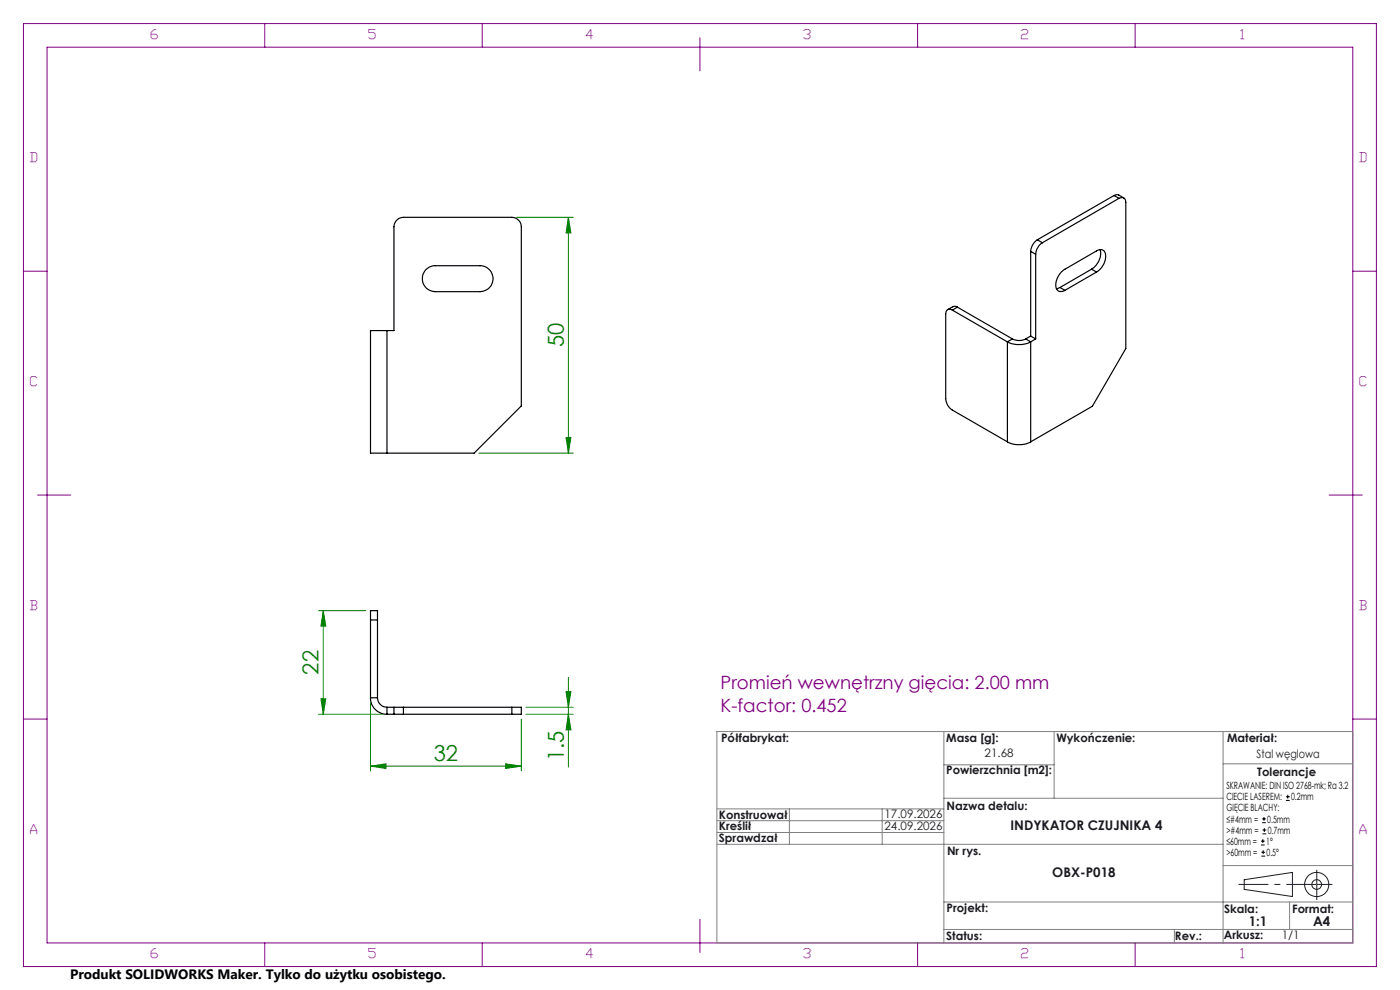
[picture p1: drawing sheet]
<svg xmlns="http://www.w3.org/2000/svg" width="297mm" height="210mm" viewBox="0 0 297 210" stroke-linecap="round" stroke-linejoin="round" font-family="sans-serif">
<g fill="none" stroke="#000" stroke-width=".25">
<path d="M90.5 57.1l.5-.4 1-.3h9.8a2.75 2.75 0 0 1 2.8 2.7 2.75 2.75 0 0 1-2.8 2.8h-9.5a2.76 2.76 0 0 1-2.5-1.8 2.76 2.76 0 0 1 .7-3zM218.7 53.3v18M218.7 53.3l1 .6M219.7 53.9v18M220.1 50.9a3.2 3.2 0 0 0-1.4 2.4M220.1 50.9l1 .6M221.1 51.5a3.2 3.2 0 0 0-1.4 2.4M231.6 57.1l1 .6M231.6 57.1l-6.7 3.9M232.6 57.7a3.7 3.7 0 0 0 1.7-4.4 1.22 1.22 0 0 0-1.7-.1l-6.7 3.9a3.6 3.6 0 0 0-1.6 4.4 1.26 1.26 0 0 0 1.6 .1M232.6 57.7l-6.7 3.9M233.4 52.9a3.9 3.9 0 0 1-1.8 4.2"/>
<path d="M236.3 41.5l.9-.2 1.2 .7M236.3 41.5l1.1 .6M236.3 41.5l-16.2 9.4M237.4 42.1a.9 .9 0 0 1 1-.1 .9 .9 0 0 1 .4 .9v31l-7.1 12.3-13 7.5M237.4 42.1l-16.3 9.4M82.1 70.1h1.5v-22a2.05 2.05 0 0 1 2-2h23a2.05 2.05 0 0 1 2 2v38l-10 10h-18.5M82.1 70.1h-3.5v26h3.5M82.1 70.1v26M202 65.8a.86 .86 0 0 0-1-.1 .86 .86 0 0 0-.4 .9v18a3.1 3.1 0 0 0 1.4 2.4l11.7 6.7M202 65.8l11.7 6.7M203.1 65.1l-.8-.1-1.3 .7M203.1 65.1l-1.1 .7"/>
<path d="M203.1 65.1l11.7 6.8M213.7 72.5a5.7 5.7 0 0 0 5 0M213.7 72.5v21.2M214.8 71.9a3 3 0 0 0 2.8 0M214.8 71.9l-1.1 .6M217.6 71.9l1.1 .6M218.7 72.5v21.2M218.7 71.3l1 .6M218.7 71.3l-1.1 .6M219.7 71.9l-1 .6M224.9 61l-.8 .2M224.9 61l1 .6"/>
<path d="M213.7 93.7a5.4 5.4 0 0 0 5 0M78.6 131.5v-2h1.5v2M78.6 131.5v16.5M78.6 131.5h1.5M80.1 131.5v16.5M78.6 148a3.5 3.5 0 0 0 3.5 3.5M78.6 148h1.5M80.1 148a2.05 2.05 0 0 0 2 2M82.1 150v1.5M82.1 150h1.5M82.1 151.5h1.5M83.6 150h2"/>
<path d="M83.6 151.5h2M83.6 150v1.5M85.6 150v1.5M85.6 150h23M85.6 151.5h23M108.6 150h2v1.5h-2M108.6 150v1.5"/>
</g>
<path d="M109.6 46.1h12M120.6 46.1v50M101.6 96.1h20M120.1 92.8h1l-.5 3.3z" fill="none" stroke="#008000" stroke-width=".21"/>
<g fill="none" stroke="#191924" stroke-width=".21">
<path d="M263.9 186.6l10.3-1.5v5.1l-10.3-1.5z"/>
<circle cx="279.3" cy="187.6" r="1.03"/>
<circle cx="279.3" cy="187.6" r="2.57"/>
</g>
<path d="M279.3 187.6h-16.7" fill="none" stroke="#191924" stroke-width=".21" stroke-dasharray="6.3 1.3 1.3 1.3" stroke-dashoffset="-.1" stroke-linecap="butt"/>
<path d="M279.3 187.6h3.3M279.3 187.6v3.3M279.3 187.6v-3.1" fill="none" stroke="#191924" stroke-width=".21" stroke-dasharray="6.3 1.3 1.3 1.3" stroke-linecap="butt"/>
<g fill="none" stroke="#800080" stroke-width=".21">
<path d="M5 5h287v200h-287zM10 10h277v190h-277zM56.2 5v5M102.3 5v5M148.5 8v7M194.7 5v5M240.8 5v5M5 57.5h5M287 57.5h5M8 105h7M282 105h7M5 152.5h5"/>
<path d="M287 152.5h5M148.5 195v7M56.2 200v5M102.3 200v5M194.7 200v5M240.8 200v5"/>
</g>
<g fill="none" stroke="#808080" stroke-width=".21">
<path d="M152.1 155.2h134.9v44.8h-134.9zM200.2 155.2v44.8M223.6 155.2v14.1M259.5 155.2v44.8M152.1 176.6h48.1M152.1 174.1h48.1M152.1 171.6h48.1M152.1 179.1h107.4M167.5 171.6v7.5M187.1 171.6v7.5M200.2 169.3h59.3M200.2 162.2h23.4"/>
<path d="M259.5 162h27.5M200.2 197.2h86.8M200.2 191.3h86.8M249.1 197.2v2.8M259.5 183.6h27.5M273.6 191.3v5.9"/>
</g>
<path d="M120.1 92.8h1l-.5 3.3z" fill="#008000"/>
<path d="M120.6 46.1l.5 3.3h-1z" fill="none" stroke="#008000" stroke-width=".21"/>
<path d="M120.6 46.1l.5 3.3h-1z" fill="#008000"/>
<path d="M67.6 129.5h10M68.6 129.5l.5 3.3h-1zM68.6 129.5v22M67.6 151.5h13.5" fill="none" stroke="#008000" stroke-width=".21"/>
<path d="M68.6 129.5l.5 3.3h-1z" fill="#008000"/>
<path d="M68.1 148.2h1l-.5 3.3z" fill="none" stroke="#008000" stroke-width=".21"/>
<path d="M68.1 148.2h1l-.5 3.3z" fill="#008000"/>
<path d="M78.6 149v14.5M110.6 152.5v11M78.6 162.5l3.3-.5v1zM78.6 162.5h32" fill="none" stroke="#008000" stroke-width=".21"/>
<path d="M78.6 162.5l3.3-.5v1z" fill="#008000"/>
<path d="M107.3 162l3.3 .5-3.3 .5z" fill="none" stroke="#008000" stroke-width=".21"/>
<path d="M107.3 162l3.3 .5-3.3 .5z" fill="#008000"/>
<path d="M111.6 150h10M111.6 151.5h10M120.1 146.7h1l-.5 3.3zM120.6 143.7v19" fill="none" stroke="#008000" stroke-width=".21"/>
<path d="M120.1 146.7h1l-.5 3.3z" fill="#008000"/>
<path d="M120.6 151.5l.5 3.3h-1z" fill="none" stroke="#008000" stroke-width=".21"/>
<path d="M120.6 151.5l.5 3.3h-1z" fill="#008000"/>
<g fill="none" stroke="#000" stroke-width=".21">
<path d="M267.5 179.2h.8M267.5 178.4h.8M267.8 174.5h.7M267.8 173.7h.7M267.8 176.9h.8M267.8 176.1h.8M267.9 178v.8M268.1 173.3v.8M268.2 175.7v.8M272.8 169.8h.8M272.8 169h.8M273.2 168.6v.8"/>
<path d="M267.6 181.6h.8M267.6 180.8h.8M268 180.4v.8"/>
</g>
<g font-size="4.7" fill="#008000">
<text x="119.6" y="73.7" transform="rotate(-90 119.6 73.7)">50</text>
<text x="67.6" y="143.1" transform="rotate(-90 67.6 143.1)">22</text>
<text x="92" y="161.5">32</text>
<text x="119.6" y="161.4" transform="rotate(-90 119.6 161.4)">1.5</text>
</g>
<g font-size="3.9" fill="#800080">
<text x="152.9" y="146.1">Promień wewnętrzny gięcia: 2.00 mm</text>
<text x="152.9" y="151">K-factor: 0.452</text>
</g>
<text font-size="2.9" x="14.9" y="207.6">Produkt SOLIDWORKS Maker. Tylko do użytku osobistego.</text>
<g font-size="2.8" fill="#800080">
<text x="32" y="8.2">6</text>
<text x="78.2" y="8.2">5</text>
<text x="124.4" y="8.2">4</text>
<text x="170.5" y="8.2">3</text>
<text x="216.7" y="8.2">2</text>
<text x="263.2" y="8.2">1</text>
<text x="6.5" y="34.4">D</text>
<text x="288.5" y="34.4">D</text>
<text x="6.5" y="81.9">C</text>
<text x="288.5" y="81.9">C</text>
<text x="6.5" y="129.4">B</text>
<text x="288.5" y="129.4">B</text>
<text x="6.5" y="176.9">A</text>
<text x="288.5" y="176.9">A</text>
<text x="32" y="203.2">6</text>
<text x="78.2" y="203.2">5</text>
<text x="124.4" y="203.2">4</text>
<text x="170.5" y="203.2">3</text>
<text x="216.7" y="203.2">2</text>
<text x="263.2" y="203.2">1</text>
</g>
<g font-size="2.8" fill="#191924">
<text x="214.4" y="176">INDYKATOR CZUJNIKA 4</text>
<text x="223.2" y="186">OBX-P018</text>
<text x="264.9" y="196.5">1:1</text>
<text x="278.6" y="196.5">A4</text>
</g>
<g font-size="2.5" fill="#191924">
<text x="153" y="157.5">Półfabrykat:</text>
<text x="200.7" y="157.5">Masa [g]:</text>
<text x="208.9" y="160.6">21.68</text>
<text x="224.1" y="157.5">Wykończenie:</text>
<text x="260.3" y="157.5">Materiał:</text>
<text x="266.6" y="160.8">Stal węglowa</text>
<text x="200.7" y="164.3">Powierzchnia [m2]:</text>
<text x="266.7" y="164.5">Tolerancje</text>
<text x="152.5" y="173.6">Konstruował</text>
<text x="187.6" y="173.5">17.09.2026</text>
<text x="200.8" y="171.9">Nazwa detalu:</text>
<text x="152.5" y="176">Kreślił</text>
<text x="152.5" y="178.5">Sprawdzał</text>
<text x="187.6" y="176">24.09.2026</text>
<text x="200.9" y="181.3">Nr rys.</text>
<text x="200.8" y="193.5">Projekt:</text>
<text x="259.7" y="193.6">Skala:</text>
<text x="274.1" y="193.6">Format:</text>
<text x="200.7" y="199.3">Status:</text>
<text x="249.3" y="199.3">Rev.:</text>
<text x="259.6" y="199.2">Arkusz:</text>
<text x="271.9" y="199.2">1/1</text>
</g>
<g font-size="2.1">
<text x="260.2" y="167.4">SKRAWANIE: DIN ISO 2768-mk; Ra 3.2</text>
<text x="260.2" y="172.1">GIĘCIE BLACHY:</text>
<text x="260.2" y="169.8">CIECIE LASEREM:</text>
<text x="273.9" y="169.8">0.2mm</text>
<text x="260.2" y="174.5">≤#4mm =</text>
<text x="260.2" y="176.9">&gt;#4mm =</text>
<text x="260.2" y="179.2">≤60mm =</text>
<text x="268.6" y="179.2">1°</text>
<text x="268.9" y="174.5">0.5mm</text>
<text x="268.9" y="176.9">0.7mm</text>
<text x="260.2" y="181.6">&gt;60mm =</text>
<text x="268.7" y="181.6">0.5°</text>
</g>
</svg>
